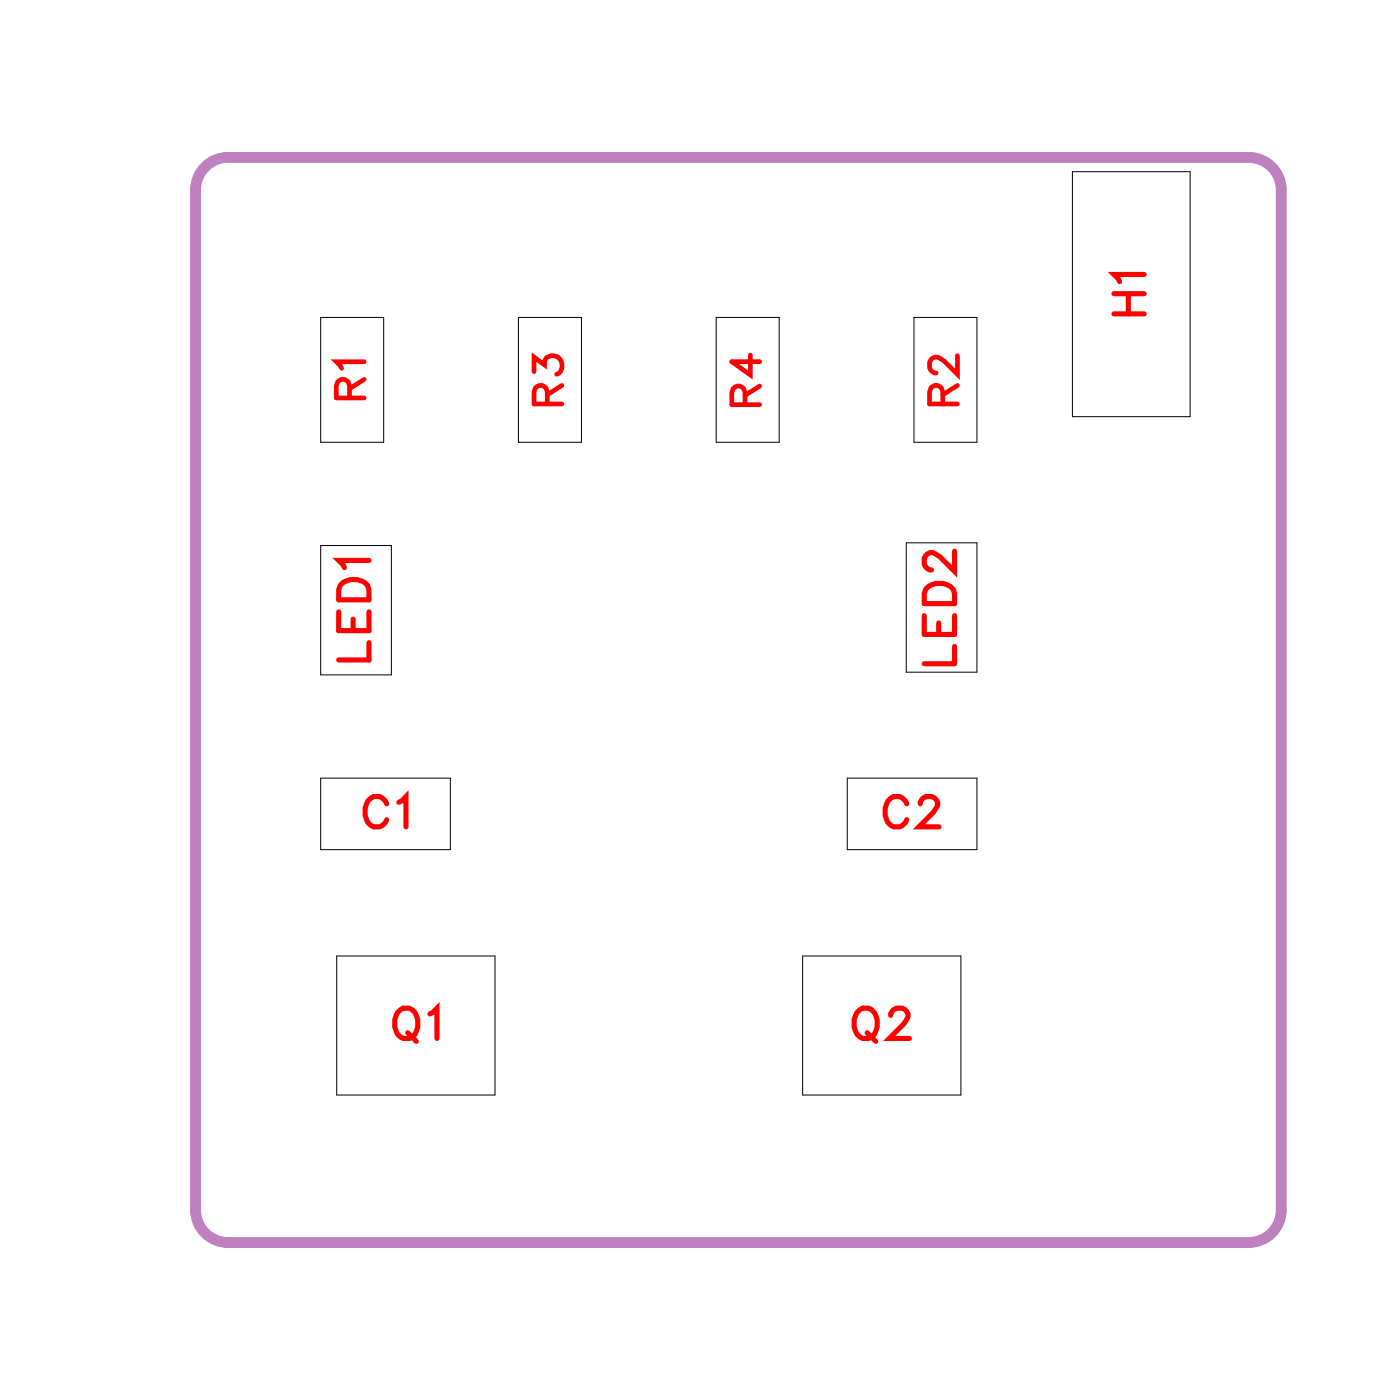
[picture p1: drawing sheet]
<svg xmlns="http://www.w3.org/2000/svg" width="32mm" height="33mm" viewBox="0 0 32 33" stroke-linecap="round" stroke-linejoin="round" font-family="sans-serif">
<path d="M4.6 28.3a.76 .76 0 0 0 .7 .8h23.9a.76 .76 0 0 0 .8-.8v-23.9a.76 .76 0 0 0-.8-.7h-23.9a.76 .76 0 0 0-.7 .7v23.9" fill="none" stroke="#bf80bf" stroke-width=".25"/>
<path d="M7.5 7.4h1.5v3h-1.5zM7.5 12.8h1.7v3h-1.7zM7.5 18.2h3v1.7h-3zM12.1 7.4h1.5v3h-1.5zM16.8 7.4h1.4v3h-1.4zM19.8 18.2h3.1v1.7h-3.1zM21.2 12.7h1.7v3h-1.7zM21.4 7.4h1.5v3h-1.5zM25.1 4h2.7v5.8h-2.7zM7.9 22.4h3.7v3.2h-3.7zM18.8 22.4h3.7v3.2h-3.7z" fill="none" stroke="#000" stroke-width=".02"/>
<g fill="none" stroke="#f00" stroke-width=".12">
<path d="M7.9 14.3v.5h.7v-.5M8 13.6h.2h.3l.1 .4h-.7zM8.3 14.5v.3M8.6 13.1h-.7l.2 .2M8.6 15v.4h-.7M9 18.8a.26 .26 0 0 0-.2-.2 .26 .26 0 0 0-.3 .3v.2a.26 .26 0 0 0 .3 .3 .26 .26 0 0 0 .2-.2M9.3 18.8l.2-.2v.8M21.2 18.8a.26 .26 0 0 0-.3-.2 .26 .26 0 0 0-.2 .3v.2a.26 .26 0 0 0 .2 .3 .26 .26 0 0 0 .3-.2M21.5 18.8l.2-.2h.1l.1 .2-.1 .2-.3 .4h.5M21.6 14.4v.5h.7v-.5M21.7 13.8a.39 .39 0 0 1 .6 .1v.2h-.7zM22 14.6v.3"/>
<path d="M22.3 12.9v.5l-.3-.4-.2-.1-.2 .2v.1l.2 .1M22.3 15.1v.4h-.7M26.1 7.3h.7M26.1 6.9h.7M26.4 6.9v.4M26.8 6.4h-.7l.1 .2M9.3 23.7l.1-.1a.33 .33 0 0 1 .4 .4 .33 .33 0 0 1-.4 .3l-.2-.3zM9.5 24.2l.2 .2M10.1 23.7l.1-.1v.7M20 23.7l.1-.1a.33 .33 0 0 1 .4 .4 .33 .33 0 0 1-.4 .3l-.1-.3zM20.3 24.2l.2 .2M20.8 23.8l.2-.2h.1l.1 .1-.1 .3-.3 .3h.5"/>
</g>
<path d="M8.2 9.3l-.1-.4h-.2v.4h.6M8.5 8.5h-.6l.1 .1M8.5 8.9l-.3 .2M12.5 8.7v-.3l.2 .1a.22 .22 0 0 1 .4-.1 .22 .22 0 0 1-.1 .4M12.8 9.5v-.4h-.2l-.1 .4h.6M13.1 9l-.3 .2M17.4 9.5v-.4h-.2l-.1 .4h.7M17.6 8.3v.5l-.5-.3h.7M17.8 9l-.4 .3M22.1 9.5l-.1-.4h-.2l-.1 .4h.7M22.4 8.3v.5l-.5-.4-.2 .2 .2 .1M22.4 9l-.3 .2" fill="none" stroke="#f00" stroke-width=".11"/>
<g font-size="1.2" fill="#fff">
<text x="27.1" y="7.4" transform="rotate(-90 27.1 7.4)">H1</text>
<text x="8.9" y="15.5" transform="rotate(-90 8.9 15.5)">LED1</text>
<text x="22.6" y="15.6" transform="rotate(-90 22.6 15.6)">LED2</text>
<text x="8.5" y="19.6">C1</text>
<text x="20.6" y="19.6">C2</text>
<text x="9.2" y="24.6">Q1</text>
<text x="19.9" y="24.6">Q2</text>
</g>
<g font-size="1.1" fill="#fff">
<text x="8.8" y="9.4" transform="rotate(-90 8.8 9.4)">R1</text>
<text x="13.4" y="9.5" transform="rotate(-90 13.4 9.5)">R3</text>
<text x="18" y="9.5" transform="rotate(-90 18 9.5)">R4</text>
<text x="22.7" y="9.5" transform="rotate(-90 22.7 9.5)">R2</text>
</g>
</svg>
